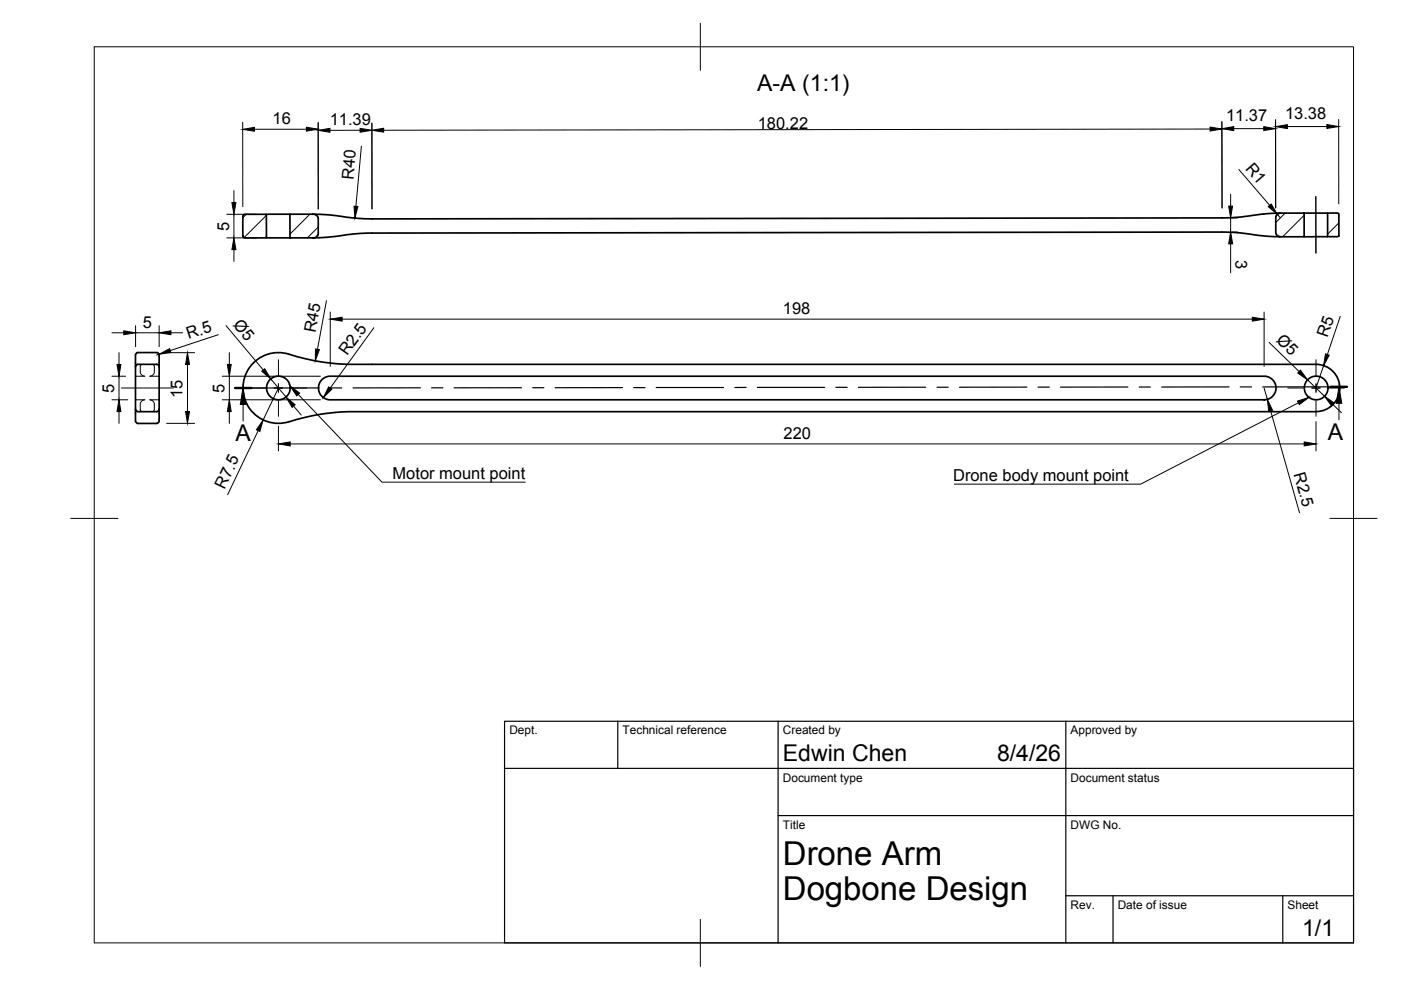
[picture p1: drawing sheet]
<svg xmlns="http://www.w3.org/2000/svg" width="297mm" height="210mm" viewBox="0 0 297 210" stroke-linecap="round" stroke-linejoin="round" font-family="sans-serif">
<!-- layer: Visible -->
<g fill="none" stroke="#000" stroke-width=".36">
<path d="M51.6 45.6l.3-.2h4.6v5l-4.5 .1-.4-.2-.1-.3zM56.5 50.4h5M61.5 45.4h5.1l.6 .3 .3 .6v3.3l-.2 .4-.7 .4h-5.1zM61.5 45.4h-5M66.3 45.4h.1M270.7 45.6l.7-.4h5.1v5h-5.1l-.6-.3-.3-.5v-3.4zM271.5 45.2l-3.3 .1-5.3 .7-3 .2-181 .2-4.2-.2-5.1-.7-3.3-.1M271.5 50.2l-3.3-.1-5.5-.7-3.6-.2-181.2 .2-3 .2-5.5 .7-3.1 .1M276.5 45.2h5M281.5 45.2h2l.4 .1v4.7l-.2 .2h-2.2zM281.5 50.2h-5M28.7 77.8v9"/>
<path d="M29.2 74.8h4a1.03 1.03 0 0 1 .5 1.3v1.7M29.2 77.3h4l.5 .2v.2M29.2 77.3l-.4 .2-.1 .2M29.2 74.8h-.2l-.3 .5v2.5M33.7 77.8v9M61.3 75.1l5.9 1.5 4.2 .5 2.4 .2h205.2M61.3 75.1a7.5 7.5 0 0 0-9.8 7.2 7.5 7.5 0 0 0 9.8 7.1M279.1 77.3a5 5 0 0 1 5 5 5 5 0 0 1-5 5M28.7 86.8v2.5l.3 .4 .2 .1M28.7 86.8l.1 .2 .4 .3M29.2 87.3h4M29.2 89.8h4"/>
<path d="M33.7 86.8l-.2 .4-.3 .1M33.7 86.8v2.5l-.2 .4-.3 .1M68.2 80.5l.7-.5 .9-.2h198.5l.9 .2 .8 .8 .5 .9v.8l-.2 .8-.5 .7-.6 .5-.9 .3h-198.5l-1.2-.5-.6-.5-.3-.6-.1-1.4 .2-.6zM279 87.3h-205.2l-2.4 .1-4.2 .6-5.9 1.4"/>
<circle cx="59" cy="82.3" r="2.51"/>
<circle cx="279.1" cy="82.3" r="2.51"/>
</g>
<!-- layer: Hidden -->
<path d="M28.7 79.8h1.9M30.2 77.3l-.4 .3-.1 1.2a1 1 0 0 0 1 1M31.8 79.8h1.9M32.2 77.3l.5 .3v1.2a1 1 0 0 1-1 1M28.7 84.8h1.9M30.7 84.8a.97 .97 0 0 0-1 1l.1 1.1 .4 .4M31.7 84.8a.97 .97 0 0 1 1 1v1.1l-.5 .4M31.8 84.8h1.9" fill="none" stroke="#000" stroke-width=".21"/>
<!-- layer: Visible -->
<circle cx="66.3" cy="50.4" r=".18" fill="#000"/>
<!-- layer: BORDER -->
<path d="M20 9.9h267v190h-267zM148.5 4.9v10M15 109.9h10M282 109.9h10M148.5 194.9v10" fill="none" stroke="#000" stroke-width=".21"/>
<!-- layer: TITLEBLOCK -->
<path d="M107 152.9h180v47h-180zM131 152.9v10M165 152.9v47M226 152.9v47M107 162.9h180M165 172.9h122M226 189.9h61M236 189.9v10M272 189.9v10" fill="none" stroke="#000" stroke-width=".25"/>
<!-- layer: Smart Centers -->
<g fill="none" stroke="#000" stroke-width=".21">
<path d="M279 41.7v12M59 76.3v3.3M279 76.3v3.3M25.7 82.3h11M53 82.3h3.3M58.1 82.3h1.8M59 81.4v1.8M59 85v3.3M61.7 82.3h3.3M273 82.3h3.4M278.1 82.3h1.8M279 81.4v1.8"/>
<path d="M279 85v3.3M281.7 82.3h3.3"/>
</g>
<!-- layer: Hatching -->
<path d="M52.2 45.4l-.7 .8M56.5 45.6l-4.7 4.8M56.5 50.1l-.3 .3M65.7 45.4l-4.2 4.2M67.5 48.1l-2.3 2.3M272.5 45.2l-2 2M276.5 45.6l-4.5 4.6M276.5 50.1v.1M283.8 47.3l-2.3 2.3" fill="none" stroke="#000" stroke-width=".21"/>
<!-- layer: Section Lines -->
<path d="M49.8 82.3h3.5M282.1 82h3.5" fill="none" stroke="#000" stroke-width=".51"/>
<g fill="none" stroke="#000" stroke-width=".25">
<path d="M67.7 82.2l-14.4 .1M70.1 82.2h2.4M89.1 82.2h-14.3M91.5 82.2h2.4M110.6 82.2h-14.3M112.9 82.2h2.4M132 82.2h-14.3M134.4 82.2h2.4M139.1 82.2h14.3M158.2 82.1l-2.4 .1M160.6 82.1h14.3M177.2 82.1h2.4"/>
<path d="M196.3 82.1h-14.3M198.7 82.1h2.3M217.7 82.1h-14.3M220.1 82.1h2.4M239.1 82.1h-14.2M241.5 82.1h2.4M260.6 82l-14.3 .1M263 82h2.3M282.1 82h-14.4"/>
</g>
<path d="M51.5 85.8v3.5M283.9 85.5v3.5" fill="none" stroke="#000" stroke-width=".21"/>
<path d="M51.5 82.3l.6 3.5h-1.2zM283.9 82l.6 3.5h-1.2z" fill="#000" stroke="#000" stroke-width=".21"/>
<!-- layer: FD_Dimensions -->
<g fill="none" stroke="#000" stroke-width=".21">
<path d="M51.5 25.9v17.9M54 27.4h11M67.5 25.9v18.4M76.3 27.6h-6.3M76.6 31l-1.1 12.7M78.8 26.1l.1 18.2M256.6 27.4l-175.3 .2M259.1 25.8v18.3M261.6 27.3h6.3M262.7 35.9l6.5 7.6M270.4 25.4l.1 18.7M272.9 26.8h8.4"/>
<path d="M283.8 25.3v17.9M48.1 50.4h6.3M48.1 45.4h6.3M49.6 40.4v2.5M49.6 45.4v5M49.6 52.9v2.5M260.9 41.2v2.5M260.9 46.2v3M260.9 51.7v6.1M261.2 46.2h1.2M261.2 49.2h1.2M270.8 45.4l.7 .8"/>
<path d="M23.7 70.6h2.5M23.7 79.8h2.9M25.2 74.8v2.5M25.2 79.8v5M28.7 69.1v4.4M28.7 70.6h5M33.7 75.1l-.5 .2M33.7 69.1v4.4M35.3 74.8h6M36.2 70.6h2.5M39.8 77.3v10M46.3 71l-10.2 3.3"/>
<path d="M47.1 79.8h20.8M47.9 69l7.9 9.4M48.6 74.8v2.5M48.6 79.8v5M69.2 63.7l-1.9 10.4M70 66.2v11.5M72.5 67.7h193M79.3 69.5l-9.3 12.8M268 66.2v11.5M269.1 72.6l6.3 6.2M280.6 77.5l-1.6 4.8M284.2 67.1l-2.8 8.1"/>
<path d="M23.7 84.8h3.4M25.2 87.3v2.5M35.3 89.8h6M47.1 84.8h20.8M48.6 87.3v2.5M54.7 91.3l-6.4 13.6M57.4 80.4l3.2 3.8M59 82.3l-3.2 6.7M59 90.4v5.2M61.5 94.1h215M62.3 86.1l1.6 1.9M268 82.3l.7 2.4"/>
<path d="M269.4 87.1l6.1 21.6M277.2 80.5l3.6 3.5M279 89.4v6.2M282.6 85.8l1.8 1.7"/>
</g>
<g fill="#000" stroke="#000" stroke-width=".21">
<path d="M51.5 27.4l2.5-.4v.8zM65 27l2.5 .4-2.5 .4zM67.5 27.6l2.5-.4v.8zM76.3 27.2l2.5 .4-2.5 .4zM78.8 27.6l2.5-.4v.8zM256.6 26.9l2.5 .5-2.5 .4zM259.1 27.3l2.5-.4v.8zM267.9 26.9l2.5 .4-2.5 .4zM270.4 26.9l2.5-.5v.9zM281.3 26.4l2.5 .4-2.5 .4zM49.6 50.4l.4 2.5h-.8zM49.2 42.9h.8l-.4 2.5z"/>
<path d="M75.1 43.7l.8 .1-.7 2.4zM260.5 43.7h.8l-.4 2.5zM260.9 49.2l.4 2.5h-.8zM268.9 43.8l.6-.5 1.3 2.1zM24.8 77.3h.8l-.4 2.5zM26.2 70.1l2.5 .5-2.5 .4zM33.7 75.1l2.3-1.2 .2 .8zM33.7 70.6l2.5-.5v.9zM39.8 74.8l.4 2.5h-.9zM48.2 77.3h.8l-.4 2.5zM55.5 78.7l.6-.5 1.3 2.2zM66.9 74l.8 .1-.9 2.4z"/>
<path d="M70 67.7l2.5-.4v.8zM265.5 67.3l2.5 .4-2.5 .4zM275.7 78.5l1.5 2-2.1-1.4zM281 75l.8 .3-1.2 2.2zM25.2 84.8l.4 2.5h-.8zM39.3 87.3h.9l-.4 2.5zM48.6 84.8l.4 2.5h-.8zM55.8 89l-.7 2.5-.7-.4zM59 94.1l2.5-.4v.8zM60.6 84.2l2 1.6-.7 .6zM69.7 82l.7 .5-1.8 1.8zM268.7 84.7l1.1 2.3-.8 .2z"/>
<path d="M276.5 93.7l2.5 .4-2.5 .4zM280.8 84l2.1 1.5-.6 .6z"/>
</g>
<!-- layer: Leaders -->
<path d="M61.5 81.8l2 1.5-.6 .6zM275.1 85l2.4-.7-2 1.5z" fill="#000" stroke="#000" stroke-width=".21"/>
<path d="M63.2 83.6l17.8 18.6h30.4M275.3 85.4l-33.5 17.3h-39.5" fill="none" stroke="#000" stroke-width=".21"/>
<g font-size="7">
<text x="166" y="183.4">Drone Arm</text>
<text x="166" y="190.9">Dogbone Design</text>
</g>
<g font-size="4.9">
<text x="160.5" y="19.2">A-A (1:1)</text>
<text x="49.9" y="93.5">A</text>
<text x="281.5" y="93.3">A</text>
<text x="166" y="161.4">Edwin Chen</text>
<text x="211.4" y="161.4">8/4/26</text>
<text x="276.1" y="198.6">1/1</text>
</g>
<g font-size="3.5">
<text x="57.8" y="26.4">16</text>
<text x="69.9" y="26.5">11.39</text>
<text x="160.7" y="27.4">180.22</text>
<text x="259.9" y="25.8">11.37</text>
<text x="272.5" y="25.2">13.38</text>
<text x="263.9" y="35.8" transform="rotate(49 263.9 35.8)">R1</text>
<text x="74.9" y="38.1" transform="rotate(-85 74.9 38.1)">R40</text>
<text x="48.6" y="48.9" transform="rotate(-90 48.6 48.9)">5</text>
<text x="262" y="55" transform="rotate(89 262 55)">3</text>
<text x="30.3" y="69.5">5</text>
<text x="40" y="72" transform="rotate(-18 40 72)">R.5</text>
<text x="49.3" y="69" transform="rotate(50 49.3 69)">Ø5</text>
<text x="66.9" y="70.7" transform="rotate(-80 66.9 70.7)">R45</text>
<text x="166" y="66.6">198</text>
<text x="281.5" y="71.8" transform="rotate(-71 281.5 71.8)">R5</text>
<text x="73.6" y="75.6" transform="rotate(-54 73.6 75.6)">R2.5</text>
<text x="270.4" y="72.4" transform="rotate(44 270.4 72.4)">Ø5</text>
<text x="24.2" y="83.2" transform="rotate(-90 24.2 83.2)">5</text>
<text x="47.6" y="83.2" transform="rotate(-90 47.6 83.2)">5</text>
<text x="38.7" y="84.3" transform="rotate(-90 38.7 84.3)">15</text>
<text x="166.1" y="93.1">220</text>
<text x="83.2" y="101.5">Motor mount point</text>
<text x="202.1" y="101.9">Drone body mount point</text>
<text x="274.3" y="100.5" transform="rotate(74 274.3 100.5)">R2.5</text>
<text x="47.6" y="103.8" transform="rotate(-65 47.6 103.8)">R7.5</text>
</g>
<g font-size="2.5">
<text x="108" y="155.7">Dept.</text>
<text x="132" y="155.7">Technical reference</text>
<text x="166" y="155.7">Created by</text>
<text x="227" y="155.7">Approved by</text>
<text x="166" y="165.7">Document type</text>
<text x="227" y="165.7">Document status</text>
<text x="166" y="175.7">Title</text>
<text x="227" y="175.7">DWG No.</text>
<text x="227" y="192.7">Rev.</text>
<text x="237" y="192.7">Date of issue</text>
<text x="273" y="192.7">Sheet</text>
</g>
</svg>
